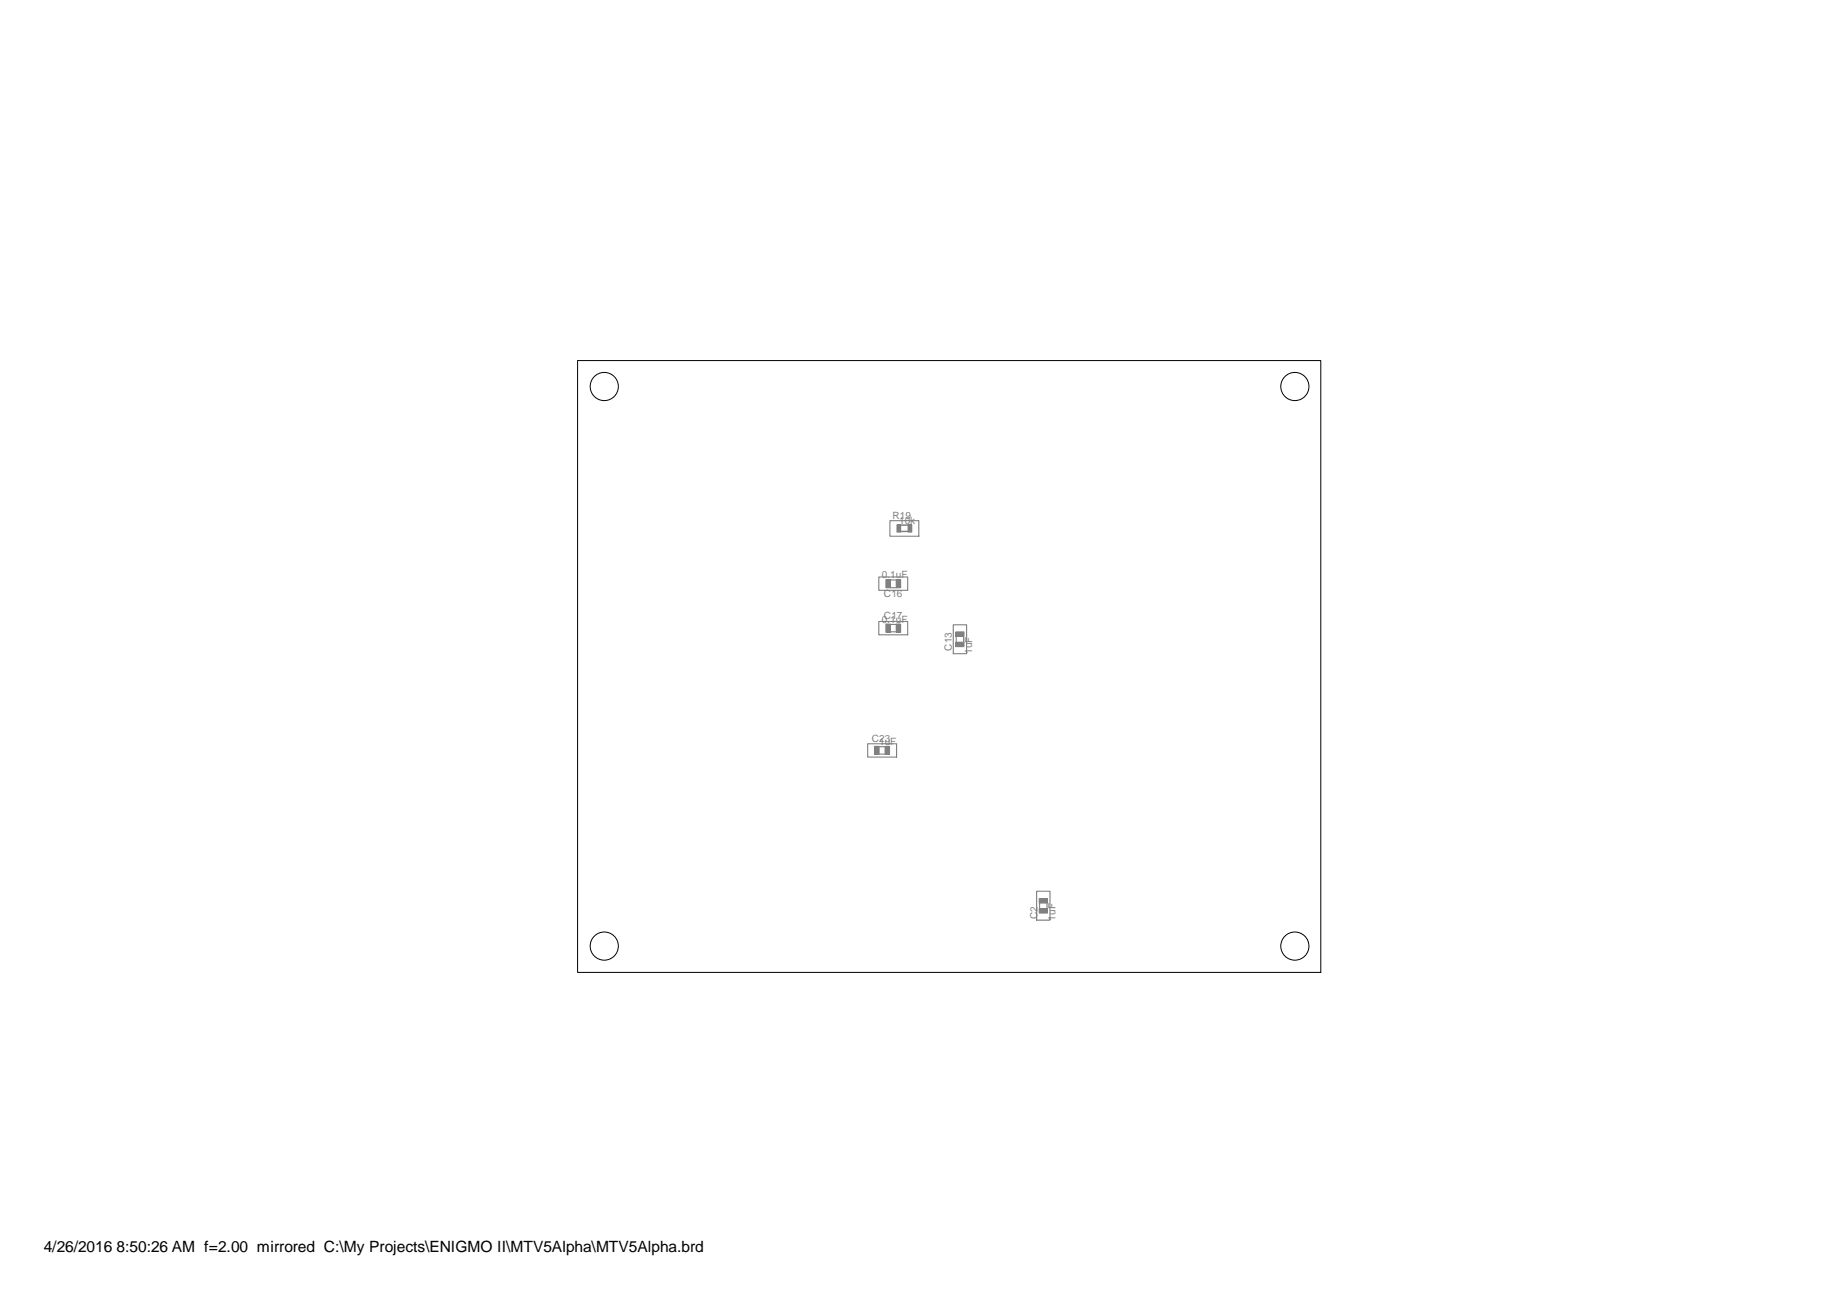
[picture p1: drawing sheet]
<svg xmlns="http://www.w3.org/2000/svg" width="420mm" height="297mm" viewBox="0 0 420 297" stroke-linecap="round" stroke-linejoin="round" font-family="sans-serif">
<path d="M203.4 119h6.6v3.5h-6.6zM200.8 131.8h6.6v3.1h-6.6zM200.8 142h6.6v3h-6.6zM217.8 142.7h3.1v6.7h-3.1zM198.3 169.9h6.6v3.1h-6.6zM236.9 203.6h3v6.6h-3z" fill="none" stroke="#808080" stroke-width=".25"/>
<path d="M205.8 120h1.7M205.8 121.4h1.7" fill="none" stroke="#808080" stroke-width=".34"/>
<path d="M205 119.9h.8v1.7h-.8z" fill-rule="evenodd" fill="#808080"/>
<path d="M205 119.9h.8v1.7h-.8z" fill="none" stroke="#808080" stroke-width=".23"/>
<path d="M207.5 119.9h.9v1.7h-.9z" fill-rule="evenodd" fill="#808080"/>
<path d="M207.5 119.9h.9v1.7h-.9z" fill="none" stroke="#808080" stroke-width=".23"/>
<path d="M203.5 134.3h1.4M203.5 132.5h1.4" fill="none" stroke="#808080" stroke-width=".25"/>
<path d="M204.8 132.4h1v1.9h-1z" fill-rule="evenodd" fill="#808080"/>
<path d="M204.8 132.4h1v1.9h-1z" fill="none" stroke="#808080" stroke-width=".23"/>
<path d="M202.4 132.4h1.1v1.9h-1.1z" fill-rule="evenodd" fill="#808080"/>
<path d="M202.4 132.4h1.1v1.9h-1.1z" fill="none" stroke="#808080" stroke-width=".23"/>
<path d="M203.5 144.4h1.4M203.5 142.7h1.4" fill="none" stroke="#808080" stroke-width=".25"/>
<path d="M204.8 142.6h1v1.8h-1z" fill-rule="evenodd" fill="#808080"/>
<path d="M204.8 142.6h1v1.8h-1z" fill="none" stroke="#808080" stroke-width=".23"/>
<path d="M202.4 142.6h1.1v1.8h-1.1z" fill-rule="evenodd" fill="#808080"/>
<path d="M202.4 142.6h1.1v1.8h-1.1z" fill="none" stroke="#808080" stroke-width=".23"/>
<path d="M200.9 172.3h1.5M200.9 170.6h1.5" fill="none" stroke="#808080" stroke-width=".25"/>
<path d="M202.3 170.5h1v1.9h-1z" fill-rule="evenodd" fill="#808080"/>
<path d="M202.3 170.5h1v1.9h-1z" fill="none" stroke="#808080" stroke-width=".23"/>
<path d="M199.9 170.5h1v1.9h-1z" fill-rule="evenodd" fill="#808080"/>
<path d="M199.9 170.5h1v1.9h-1z" fill="none" stroke="#808080" stroke-width=".23"/>
<path d="M218.5 145.4v1.4M220.2 145.4v1.4" fill="none" stroke="#808080" stroke-width=".25"/>
<path d="M218.4 146.7h1.9v1h-1.9z" fill-rule="evenodd" fill="#808080"/>
<path d="M218.4 146.7h1.9v1h-1.9z" fill="none" stroke="#808080" stroke-width=".23"/>
<path d="M218.4 144.4h1.9v1h-1.9z" fill-rule="evenodd" fill="#808080"/>
<path d="M218.4 144.4h1.9v1h-1.9z" fill="none" stroke="#808080" stroke-width=".23"/>
<path d="M237.6 206.2v1.5M239.3 206.2v1.5" fill="none" stroke="#808080" stroke-width=".25"/>
<path d="M237.5 207.6h1.9v1h-1.9z" fill-rule="evenodd" fill="#808080"/>
<path d="M237.5 207.6h1.9v1h-1.9z" fill="none" stroke="#808080" stroke-width=".23"/>
<path d="M237.5 205.3h1.9v1h-1.9z" fill-rule="evenodd" fill="#808080"/>
<path d="M237.5 205.3h1.9v1h-1.9z" fill="none" stroke="#808080" stroke-width=".23"/>
<g fill="none" stroke="#000" stroke-width=".23">
<path d="M132 82.4h169.8v139.8h-169.8z"/>
<circle cx="138.1" cy="88.3" r="3.2"/>
<circle cx="295.9" cy="88.3" r="3.2"/>
<circle cx="138.1" cy="216.2" r="3.2"/>
<circle cx="295.9" cy="216.2" r="3.2"/>
</g>
<text font-size="3.6" x="10" y="286">4/26/2016 8:50:26 AM f=2.00 mirrored C:\My Projects\ENIGMO II\MTV5Alpha\MTV5Alpha.brd</text>
<g font-size="2.3" fill="#808080">
<text x="204" y="118.6">R19</text>
<text x="205.5" y="119.8">10k</text>
<text x="201.5" y="132.2">0.1uF</text>
<text x="202" y="136.3">C16</text>
<text x="201.5" y="142.3">0.1uF</text>
<text x="202" y="141.5">C17</text>
<text x="217.5" y="148.7" transform="rotate(-90 217.5 148.7)">C13</text>
<text x="222.2" y="149.4" transform="rotate(-90 222.2 149.4)">1uF</text>
<text x="199.2" y="169.4">C23</text>
<text x="200.9" y="170.3">1uF</text>
<text x="237.1" y="210.1" transform="rotate(-90 237.1 210.1)">C2</text>
<text x="241.2" y="210.3" transform="rotate(-90 241.2 210.3)">1uF</text>
</g>
</svg>
